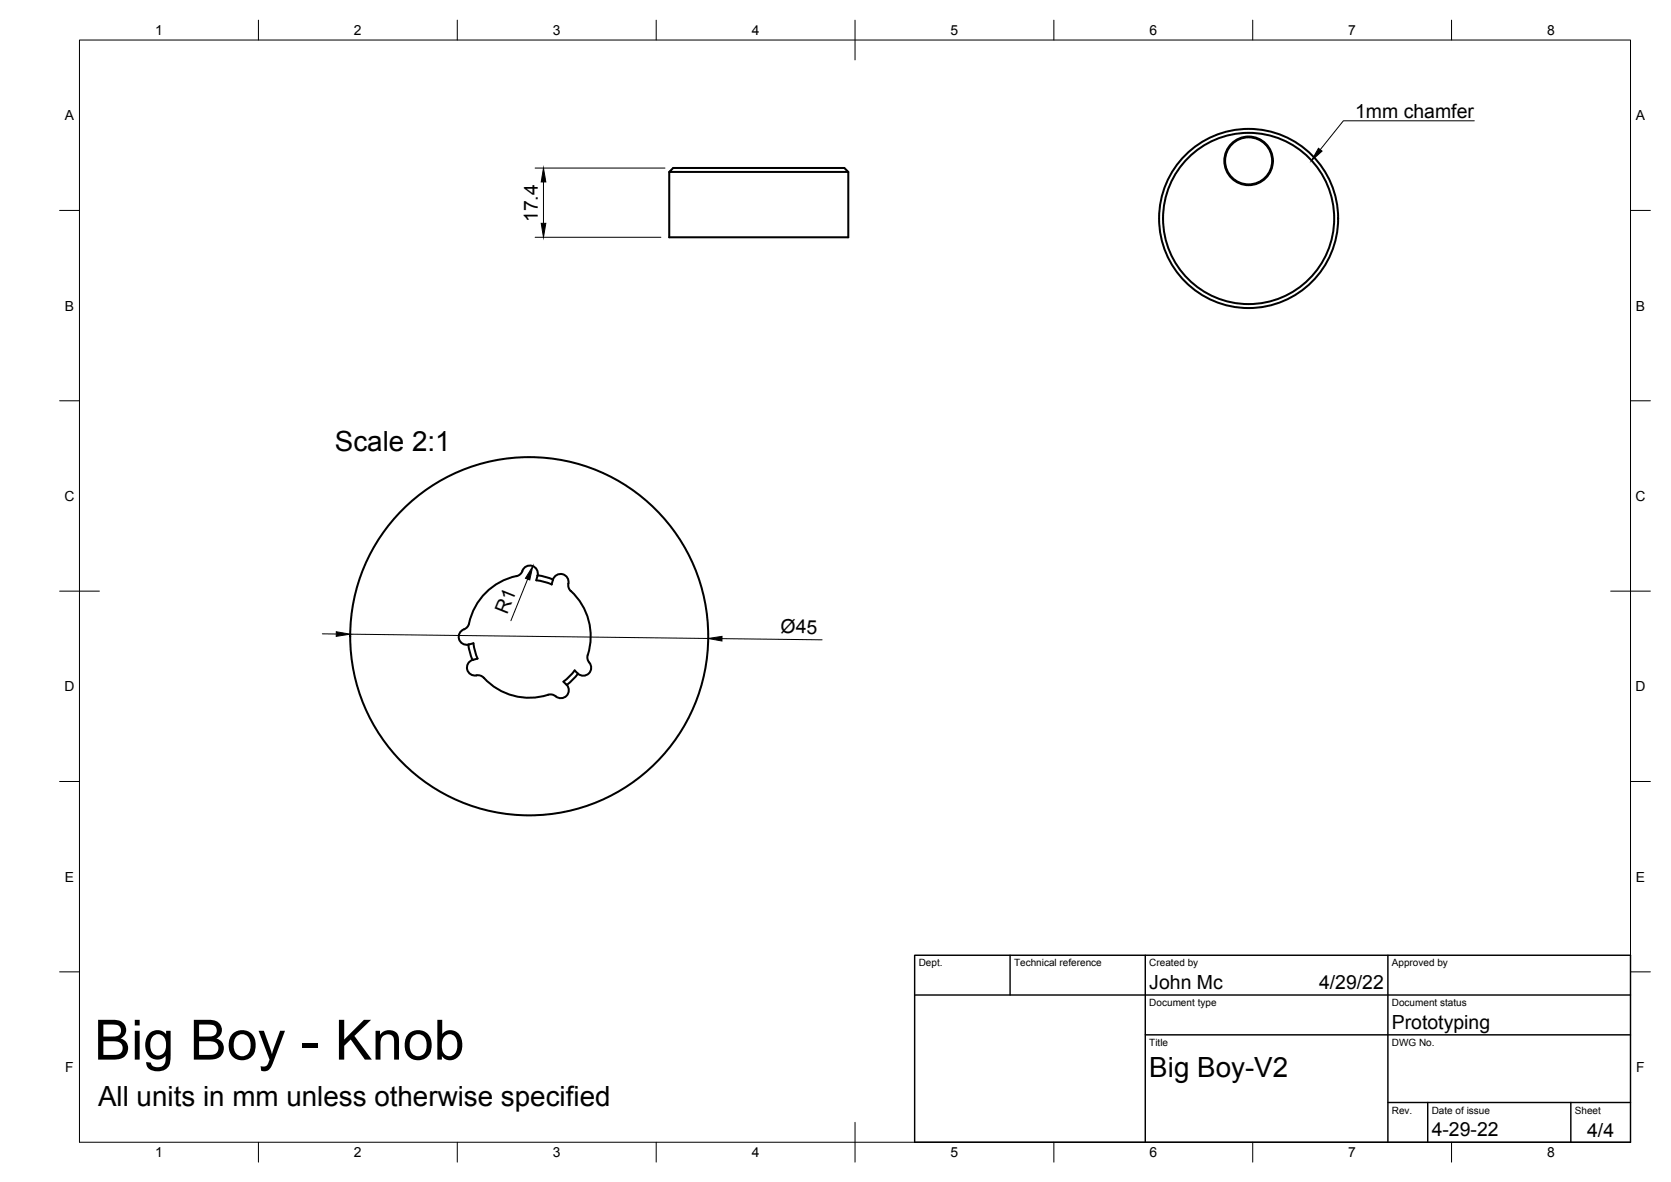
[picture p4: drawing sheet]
<svg xmlns="http://www.w3.org/2000/svg" width="420mm" height="297mm" viewBox="0 0 420 297" stroke-linecap="round" stroke-linejoin="round" font-family="sans-serif">
<!-- layer: Visible -->
<g fill="none" stroke="#000" stroke-width=".51">
<path d="M168.3 43.2l1-1h43l1 1zM168.3 43.2v16.4h45v-16.4M117.9 156.7l-.3 .7-.6 .6a2.04 2.04 0 0 0-1.6 2.3 2.04 2.04 0 0 0 2.3 1.7M131.3 143.5a2 2 0 0 1 2.5-1.3 2 2 0 0 1 1.4 2.5l-.4 1.1 1.8 .3 2.1 .8M131.4 143.5l-.5 .7a3.4 3.4 0 0 1-2.3 .9 15.5 15.5 0 0 0-10.7 11.6M135.2 144.6l1.7 .3 2.2 .7M139 145.7l-.3 1.2M139 145.7a2.04 2.04 0 0 1 2.7-1.3 2.04 2.04 0 0 1 1.2 2.7v.4a3.5 3.5 0 0 0 1.6 2 15.5 15.5 0 0 1 3.2 15.5l.2 1.1a2.04 2.04 0 0 1 .3 2.9 2.04 2.04 0 0 1-2.9 .3M117.7 162l.4 1.7 .7 2.1M119 161.6l.5 2.3 .6 1.6a2.46 2.46 0 0 0-2.6 2.8 2.1 2.1 0 0 0 2.7 1.4h.4a3.8 3.8 0 0 1 2 1.6 15.6 15.6 0 0 0 15.6 3.2l1.2 .3a2.04 2.04 0 0 0 2.9 .2 2.04 2.04 0 0 0 .2-2.9M119 161.7l-1.3 .3M142.4 172l.1 .1"/>
<path d="M144.5 168.5l.8 .8M144.5 168.5l-1.1 1.3-1.7 1.5 .6 .7M145.3 169.3l-1.5 1.7-1.3 1.1"/>
<circle cx="314" cy="54.9" r="22.5"/>
<circle cx="314" cy="40.4" r="6.1"/>
<circle cx="314" cy="40.4" r="5.9"/>
<circle cx="314" cy="54.9" r="21.5"/>
<circle cx="133.1" cy="159.9" r="45"/>
</g>
<!-- layer: Border -->
<g fill="none" stroke="#000" stroke-width=".25">
<path d="M20 10.1h390v276.9h-390zM65 5.1v5M115 5.1v5M165 5.1v5M215 5.1v10M265 5.1v5M315 5.1v5M365 5.1v5M15 52.9h5M410 52.9h5M15 100.7h5M410 100.7h5"/>
<path d="M15 148.6h10M405 148.6h10M15 196.4h5M410 196.4h5M15 244.2h5M410 244.2h5M65 287v5M115 287v5M165 287v5M215 282.1v9.9M265 287v5M315 287v5"/>
<path d="M365 287v5"/>
</g>
<!-- layer: TitleBlock -->
<path d="M230 240.1h180v46.9h-180zM230 250h180M254 240.1v9.9M288 240.1v46.9M349 240.1v46.9M288 260.1h122M349 277.1h61M359 277.1v9.9M395 277.1v9.9" fill="none" stroke="#000" stroke-width=".36"/>
<!-- layer: Dimensions -->
<path d="M134.6 59.6h31.6M134.6 42.2h32.6M136.7 45.7v10.4M81 159.3h3.5M88.1 159.4l89.9 1.1M132.7 145.5l-4.2 10.5M181.5 160.5l25.2 .3" fill="none" stroke="#000" stroke-width=".25"/>
<path d="M136.1 56.1h1.1l-.5 3.5zM136.7 42.2l.5 3.5h-1.1zM84.6 158.8l3.5 .6-3.6 .5zM134 142.3l-.8 3.4-1.1-.4zM178 160.5l3.5-.6v1.2z" fill="#000" stroke="#000" stroke-width=".25"/>
<!-- layer: Annotations -->
<path d="M331.5 37.3l.9 .7-2.6 2.4z" fill="#000" stroke="#000" stroke-width=".25"/>
<path d="M370.7 30.4h-32.9l-5.8 7.2" fill="none" stroke="#000" stroke-width=".25"/>
<text font-size="14" x="23.6" y="266.3">Big Boy - Knob</text>
<g font-size="7">
<text x="84.2" y="113.4">Scale 2:1</text>
<text x="289" y="270.6">Big Boy-V2</text>
<text x="24.7" y="278.1">All units in mm unless otherwise specified</text>
</g>
<g font-size="4.9">
<text x="340.7" y="29.7">1mm chamfer</text>
<text x="135.3" y="55.8" transform="rotate(-90 135.3 55.8)">17.4</text>
<text x="127.6" y="154.5" transform="rotate(-68 127.6 154.5)">R1</text>
<text x="196.3" y="159.1" transform="rotate(1 196.3 159.1)">Ø45</text>
<text x="289" y="248.5">John Mc</text>
<text x="331.7" y="248.5">4/29/22</text>
<text x="350" y="258.6">Prototyping</text>
<text x="360" y="285.5">4-29-22</text>
<text x="399.1" y="285.7">4/4</text>
</g>
<g font-size="3.5">
<text x="39" y="8.8">1</text>
<text x="89" y="8.8">2</text>
<text x="139" y="8.8">3</text>
<text x="189" y="8.8">4</text>
<text x="239" y="8.8">5</text>
<text x="289" y="8.8">6</text>
<text x="339" y="8.8">7</text>
<text x="389" y="8.8">8</text>
<text x="16.3" y="30.2">A</text>
<text x="411.3" y="30.2">A</text>
<text x="16.3" y="78">B</text>
<text x="411.3" y="78">B</text>
<text x="16.2" y="125.9">C</text>
<text x="411.2" y="125.9">C</text>
<text x="16.2" y="173.7">D</text>
<text x="411.2" y="173.7">D</text>
<text x="16.3" y="221.6">E</text>
<text x="411.3" y="221.6">E</text>
<text x="16.4" y="269.4">F</text>
<text x="411.4" y="269.4">F</text>
<text x="39" y="290.8">1</text>
<text x="89" y="290.8">2</text>
<text x="139" y="290.8">3</text>
<text x="189" y="290.8">4</text>
<text x="239" y="290.8">5</text>
<text x="289" y="290.8">6</text>
<text x="339" y="290.8">7</text>
<text x="389" y="290.8">8</text>
</g>
<g font-size="2.5">
<text x="231" y="242.9">Dept.</text>
<text x="255" y="242.9">Technical reference</text>
<text x="289" y="242.9">Created by</text>
<text x="350" y="242.9">Approved by</text>
<text x="289" y="252.8">Document type</text>
<text x="350" y="252.8">Document status</text>
<text x="289" y="262.9">Title</text>
<text x="350" y="262.9">DWG No.</text>
<text x="350" y="279.9">Rev.</text>
<text x="360" y="279.9">Date of issue</text>
<text x="396" y="279.9">Sheet</text>
</g>
</svg>
